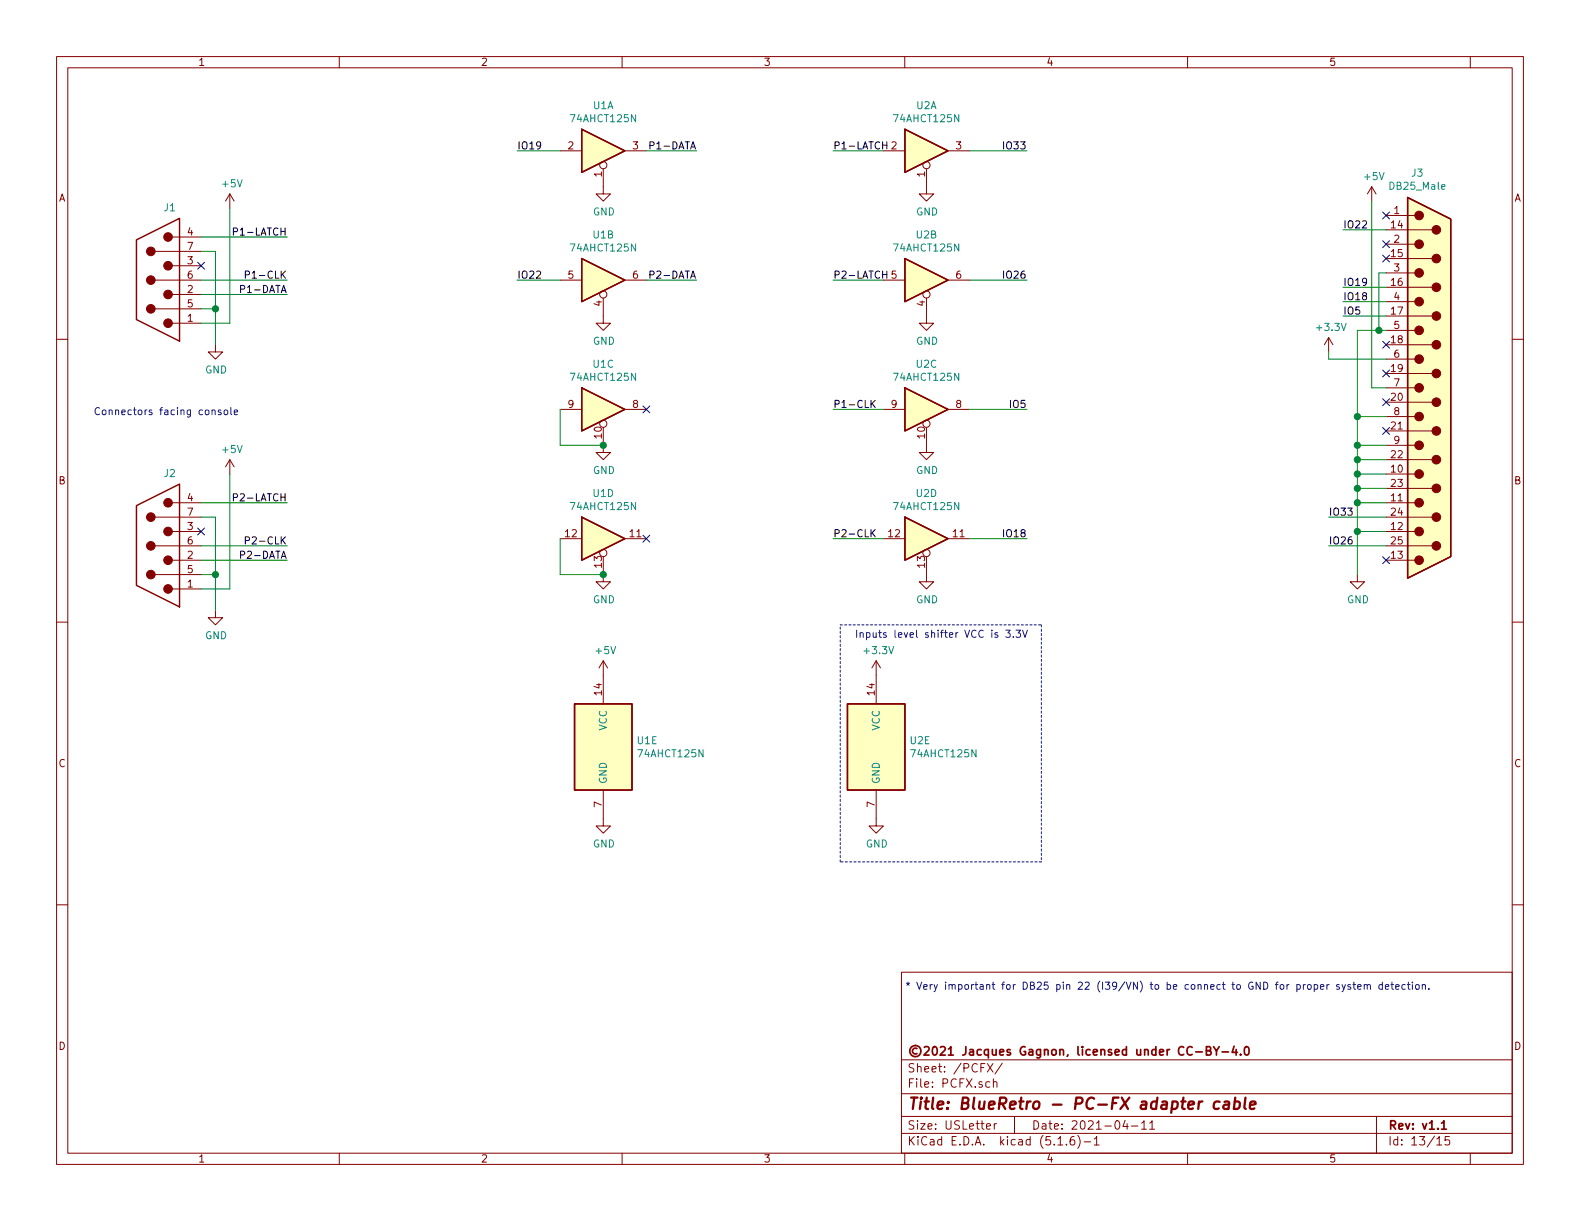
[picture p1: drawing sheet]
EESchema Schematic File Version 4
EELAYER 30 0
EELAYER END
$Descr USLetter 11000 8500
encoding utf-8
Sheet 13 15
Title "BlueRetro - PC-FX adapter cable"
Date "2021-04-11"
Rev "v1.1"
Comp "©2021 Jacques Gagnon, licensed under CC-BY-4.0"
Comment1 ""
Comment2 ""
Comment3 ""
Comment4 ""
$EndDescr
$Comp
L 74xx:74LS125 U?
U 1 1
P 4200 1050
AR Path="/5F127084/60699679" Ref="U?"  Part="1" 
AR Path="/5F1E85DD/60699679" Ref="U?"  Part="1" 
AR Path="/5F2C5C0D/60699679" Ref="U?"  Part="1" 
AR Path="/6066AE04/60699679" Ref="U1"  Part="1" 
F 0 "U1" H 4200 1367 50  0000 C CNN
F 1 "74AHCT125N" H 4200 1276 50  0000 C CNN
F 2 "" H 4200 1050 50  0001 C CNN
F 3 "http://www.ti.com/lit/gpn/sn74LS125" H 4200 1050 50  0001 C CNN
	1    4200 1050
	1    0    0    -1  
$EndComp
$Comp
L 74xx:74LS125 U?
U 2 1
P 4200 1950
AR Path="/5F127084/6069967F" Ref="U?"  Part="2" 
AR Path="/5F1E85DD/6069967F" Ref="U?"  Part="2" 
AR Path="/5F2C5C0D/6069967F" Ref="U?"  Part="2" 
AR Path="/6066AE04/6069967F" Ref="U1"  Part="2" 
F 0 "U1" H 4200 2267 50  0000 C CNN
F 1 "74AHCT125N" H 4200 2176 50  0000 C CNN
F 2 "" H 4200 1950 50  0001 C CNN
F 3 "http://www.ti.com/lit/gpn/sn74LS125" H 4200 1950 50  0001 C CNN
	2    4200 1950
	1    0    0    -1  
$EndComp
$Comp
L 74xx:74LS125 U?
U 3 1
P 4200 2850
AR Path="/5F127084/60699685" Ref="U?"  Part="3" 
AR Path="/5F1E85DD/60699685" Ref="U?"  Part="3" 
AR Path="/5F2C5C0D/60699685" Ref="U?"  Part="3" 
AR Path="/6066AE04/60699685" Ref="U1"  Part="3" 
F 0 "U1" H 4200 3167 50  0000 C CNN
F 1 "74AHCT125N" H 4200 3076 50  0000 C CNN
F 2 "" H 4200 2850 50  0001 C CNN
F 3 "http://www.ti.com/lit/gpn/sn74LS125" H 4200 2850 50  0001 C CNN
	3    4200 2850
	1    0    0    -1  
$EndComp
$Comp
L 74xx:74LS125 U?
U 4 1
P 4200 3750
AR Path="/5F127084/6069968B" Ref="U?"  Part="4" 
AR Path="/5F1E85DD/6069968B" Ref="U?"  Part="4" 
AR Path="/5F2C5C0D/6069968B" Ref="U?"  Part="4" 
AR Path="/6066AE04/6069968B" Ref="U1"  Part="4" 
F 0 "U1" H 4200 4067 50  0000 C CNN
F 1 "74AHCT125N" H 4200 3976 50  0000 C CNN
F 2 "" H 4200 3750 50  0001 C CNN
F 3 "http://www.ti.com/lit/gpn/sn74LS125" H 4200 3750 50  0001 C CNN
	4    4200 3750
	1    0    0    -1  
$EndComp
$Comp
L Connector:DB25_Male J?
U 1 1
P 9950 2700
AR Path="/5F127084/60699691" Ref="J?"  Part="1" 
AR Path="/5F1E85DD/60699691" Ref="J?"  Part="1" 
AR Path="/5F2C5C0D/60699691" Ref="J?"  Part="1" 
AR Path="/6066AE04/60699691" Ref="J3"  Part="1" 
F 0 "J3" H 9868 1208 50  0000 C CNN
F 1 "DB25_Male" H 9868 1299 50  0000 C CNN
F 2 "" H 9950 2700 50  0001 C CNN
F 3 " ~" H 9950 2700 50  0001 C CNN
	1    9950 2700
	1    0    0    1   
$EndComp
$Comp
L 74xx:74LS125 U?
U 1 1
P 6450 1050
AR Path="/5F127084/60699697" Ref="U?"  Part="1" 
AR Path="/5F1E85DD/60699697" Ref="U?"  Part="1" 
AR Path="/5F2C5C0D/60699697" Ref="U?"  Part="1" 
AR Path="/6066AE04/60699697" Ref="U2"  Part="1" 
F 0 "U2" H 6450 1367 50  0000 C CNN
F 1 "74AHCT125N" H 6450 1276 50  0000 C CNN
F 2 "" H 6450 1050 50  0001 C CNN
F 3 "http://www.ti.com/lit/gpn/sn74LS125" H 6450 1050 50  0001 C CNN
	1    6450 1050
	1    0    0    -1  
$EndComp
$Comp
L 74xx:74LS125 U?
U 2 1
P 6450 1950
AR Path="/5F127084/6069969D" Ref="U?"  Part="2" 
AR Path="/5F1E85DD/6069969D" Ref="U?"  Part="2" 
AR Path="/5F2C5C0D/6069969D" Ref="U?"  Part="2" 
AR Path="/6066AE04/6069969D" Ref="U2"  Part="2" 
F 0 "U2" H 6450 2267 50  0000 C CNN
F 1 "74AHCT125N" H 6450 2176 50  0000 C CNN
F 2 "" H 6450 1950 50  0001 C CNN
F 3 "http://www.ti.com/lit/gpn/sn74LS125" H 6450 1950 50  0001 C CNN
	2    6450 1950
	1    0    0    -1  
$EndComp
$Comp
L 74xx:74LS125 U?
U 3 1
P 6450 2850
AR Path="/5F127084/606996A3" Ref="U?"  Part="3" 
AR Path="/5F1E85DD/606996A3" Ref="U?"  Part="3" 
AR Path="/5F2C5C0D/606996A3" Ref="U?"  Part="3" 
AR Path="/6066AE04/606996A3" Ref="U2"  Part="3" 
F 0 "U2" H 6450 3167 50  0000 C CNN
F 1 "74AHCT125N" H 6450 3076 50  0000 C CNN
F 2 "" H 6450 2850 50  0001 C CNN
F 3 "http://www.ti.com/lit/gpn/sn74LS125" H 6450 2850 50  0001 C CNN
	3    6450 2850
	1    0    0    -1  
$EndComp
$Comp
L 74xx:74LS125 U?
U 4 1
P 6450 3750
AR Path="/5F127084/606996A9" Ref="U?"  Part="4" 
AR Path="/5F1E85DD/606996A9" Ref="U?"  Part="4" 
AR Path="/5F2C5C0D/606996A9" Ref="U?"  Part="4" 
AR Path="/6066AE04/606996A9" Ref="U2"  Part="4" 
F 0 "U2" H 6450 4067 50  0000 C CNN
F 1 "74AHCT125N" H 6450 3976 50  0000 C CNN
F 2 "" H 6450 3750 50  0001 C CNN
F 3 "http://www.ti.com/lit/gpn/sn74LS125" H 6450 3750 50  0001 C CNN
	4    6450 3750
	1    0    0    -1  
$EndComp
$Comp
L 74xx:74LS125 U?
U 5 1
P 6100 5200
AR Path="/5F127084/606996AF" Ref="U?"  Part="5" 
AR Path="/5F1E85DD/606996AF" Ref="U?"  Part="5" 
AR Path="/5F2C5C0D/606996AF" Ref="U?"  Part="5" 
AR Path="/6066AE04/606996AF" Ref="U2"  Part="5" 
F 0 "U2" H 6330 5246 50  0000 L CNN
F 1 "74AHCT125N" H 6330 5155 50  0000 L CNN
F 2 "" H 6100 5200 50  0001 C CNN
F 3 "http://www.ti.com/general/docs/suppproductinfo.tsp?distId=10&gotoUrl=http%3A%2F%2Fwww.ti.com%2Flit%2Fgpn%2Fsn74ahct125" H 6100 5200 50  0001 C CNN
	5    6100 5200
	1    0    0    -1  
$EndComp
$Comp
L 74xx:74LS125 U?
U 5 1
P 4200 5200
AR Path="/5F127084/606996B5" Ref="U?"  Part="5" 
AR Path="/5F1E85DD/606996B5" Ref="U?"  Part="5" 
AR Path="/5F2C5C0D/606996B5" Ref="U?"  Part="5" 
AR Path="/6066AE04/606996B5" Ref="U1"  Part="5" 
F 0 "U1" H 4430 5246 50  0000 L CNN
F 1 "74AHCT125N" H 4430 5155 50  0000 L CNN
F 2 "" H 4200 5200 50  0001 C CNN
F 3 "http://www.ti.com/general/docs/suppproductinfo.tsp?distId=10&gotoUrl=http%3A%2F%2Fwww.ti.com%2Flit%2Fgpn%2Fsn74ahct125" H 4200 5200 50  0001 C CNN
	5    4200 5200
	1    0    0    -1  
$EndComp
Wire Wire Line
	9350 2100 9650 2100
$Comp
L power:+5V #PWR?
U 1 1
P 9550 1400
AR Path="/5F127084/606996BE" Ref="#PWR?"  Part="1" 
AR Path="/5F1E85DD/606996BE" Ref="#PWR?"  Part="1" 
AR Path="/5F2C5C0D/606996BE" Ref="#PWR?"  Part="1" 
AR Path="/6066AE04/606996BE" Ref="#PWR?"  Part="1" 
F 0 "#PWR?" H 9550 1250 50  0001 C CNN
F 1 "+5V" H 9565 1573 50  0000 C CNN
F 2 "" H 9550 1400 50  0001 C CNN
F 3 "" H 9550 1400 50  0001 C CNN
	1    9550 1400
	1    0    0    -1  
$EndComp
$Comp
L power:GND #PWR?
U 1 1
P 9450 4000
AR Path="/5F127084/606996C4" Ref="#PWR?"  Part="1" 
AR Path="/5F1E85DD/606996C4" Ref="#PWR?"  Part="1" 
AR Path="/5F2C5C0D/606996C4" Ref="#PWR?"  Part="1" 
AR Path="/6066AE04/606996C4" Ref="#PWR?"  Part="1" 
F 0 "#PWR?" H 9450 3750 50  0001 C CNN
F 1 "GND" H 9455 3827 50  0000 C CNN
F 2 "" H 9450 4000 50  0001 C CNN
F 3 "" H 9450 4000 50  0001 C CNN
	1    9450 4000
	1    0    0    -1  
$EndComp
Wire Wire Line
	9650 2300 9600 2300
Wire Wire Line
	9650 3100 9450 3100
Wire Wire Line
	9550 2700 9650 2700
$Comp
L power:+3.3V #PWR?
U 1 1
P 9250 2450
AR Path="/5F127084/606996CE" Ref="#PWR?"  Part="1" 
AR Path="/5F1E85DD/606996CE" Ref="#PWR?"  Part="1" 
AR Path="/5F2C5C0D/606996CE" Ref="#PWR?"  Part="1" 
AR Path="/6066AE04/606996CE" Ref="#PWR?"  Part="1" 
F 0 "#PWR?" H 9250 2300 50  0001 C CNN
F 1 "+3.3V" H 9265 2623 50  0000 C CNN
F 2 "" H 9250 2450 50  0001 C CNN
F 3 "" H 9250 2450 50  0001 C CNN
	1    9250 2450
	1    0    0    -1  
$EndComp
$Comp
L power:GND #PWR?
U 1 1
P 6450 4000
AR Path="/5F127084/606996D4" Ref="#PWR?"  Part="1" 
AR Path="/5F1E85DD/606996D4" Ref="#PWR?"  Part="1" 
AR Path="/5F2C5C0D/606996D4" Ref="#PWR?"  Part="1" 
AR Path="/6066AE04/606996D4" Ref="#PWR?"  Part="1" 
F 0 "#PWR?" H 6450 3750 50  0001 C CNN
F 1 "GND" H 6455 3827 50  0000 C CNN
F 2 "" H 6450 4000 50  0001 C CNN
F 3 "" H 6450 4000 50  0001 C CNN
	1    6450 4000
	1    0    0    -1  
$EndComp
$Comp
L power:GND #PWR?
U 1 1
P 6450 3100
AR Path="/5F127084/606996DA" Ref="#PWR?"  Part="1" 
AR Path="/5F1E85DD/606996DA" Ref="#PWR?"  Part="1" 
AR Path="/5F2C5C0D/606996DA" Ref="#PWR?"  Part="1" 
AR Path="/6066AE04/606996DA" Ref="#PWR?"  Part="1" 
F 0 "#PWR?" H 6450 2850 50  0001 C CNN
F 1 "GND" H 6455 2927 50  0000 C CNN
F 2 "" H 6450 3100 50  0001 C CNN
F 3 "" H 6450 3100 50  0001 C CNN
	1    6450 3100
	1    0    0    -1  
$EndComp
$Comp
L power:GND #PWR?
U 1 1
P 6450 1300
AR Path="/5F127084/606996E0" Ref="#PWR?"  Part="1" 
AR Path="/5F1E85DD/606996E0" Ref="#PWR?"  Part="1" 
AR Path="/5F2C5C0D/606996E0" Ref="#PWR?"  Part="1" 
AR Path="/6066AE04/606996E0" Ref="#PWR?"  Part="1" 
F 0 "#PWR?" H 6450 1050 50  0001 C CNN
F 1 "GND" H 6455 1127 50  0000 C CNN
F 2 "" H 6450 1300 50  0001 C CNN
F 3 "" H 6450 1300 50  0001 C CNN
	1    6450 1300
	1    0    0    -1  
$EndComp
$Comp
L power:GND #PWR?
U 1 1
P 6450 2200
AR Path="/5F127084/606996E6" Ref="#PWR?"  Part="1" 
AR Path="/5F1E85DD/606996E6" Ref="#PWR?"  Part="1" 
AR Path="/5F2C5C0D/606996E6" Ref="#PWR?"  Part="1" 
AR Path="/6066AE04/606996E6" Ref="#PWR?"  Part="1" 
F 0 "#PWR?" H 6450 1950 50  0001 C CNN
F 1 "GND" H 6455 2027 50  0000 C CNN
F 2 "" H 6450 2200 50  0001 C CNN
F 3 "" H 6450 2200 50  0001 C CNN
	1    6450 2200
	1    0    0    -1  
$EndComp
$Comp
L power:GND #PWR?
U 1 1
P 4200 2200
AR Path="/5F127084/606996EC" Ref="#PWR?"  Part="1" 
AR Path="/5F1E85DD/606996EC" Ref="#PWR?"  Part="1" 
AR Path="/5F2C5C0D/606996EC" Ref="#PWR?"  Part="1" 
AR Path="/6066AE04/606996EC" Ref="#PWR?"  Part="1" 
F 0 "#PWR?" H 4200 1950 50  0001 C CNN
F 1 "GND" H 4205 2027 50  0000 C CNN
F 2 "" H 4200 2200 50  0001 C CNN
F 3 "" H 4200 2200 50  0001 C CNN
	1    4200 2200
	1    0    0    -1  
$EndComp
$Comp
L power:GND #PWR?
U 1 1
P 4200 4000
AR Path="/5F127084/606996F2" Ref="#PWR?"  Part="1" 
AR Path="/5F1E85DD/606996F2" Ref="#PWR?"  Part="1" 
AR Path="/5F2C5C0D/606996F2" Ref="#PWR?"  Part="1" 
AR Path="/6066AE04/606996F2" Ref="#PWR?"  Part="1" 
F 0 "#PWR?" H 4200 3750 50  0001 C CNN
F 1 "GND" H 4205 3827 50  0000 C CNN
F 2 "" H 4200 4000 50  0001 C CNN
F 3 "" H 4200 4000 50  0001 C CNN
	1    4200 4000
	1    0    0    -1  
$EndComp
$Comp
L power:GND #PWR?
U 1 1
P 4200 1300
AR Path="/5F127084/606996F8" Ref="#PWR?"  Part="1" 
AR Path="/5F1E85DD/606996F8" Ref="#PWR?"  Part="1" 
AR Path="/5F2C5C0D/606996F8" Ref="#PWR?"  Part="1" 
AR Path="/6066AE04/606996F8" Ref="#PWR?"  Part="1" 
F 0 "#PWR?" H 4200 1050 50  0001 C CNN
F 1 "GND" H 4205 1127 50  0000 C CNN
F 2 "" H 4200 1300 50  0001 C CNN
F 3 "" H 4200 1300 50  0001 C CNN
	1    4200 1300
	1    0    0    -1  
$EndComp
$Comp
L power:GND #PWR?
U 1 1
P 4200 3100
AR Path="/5F127084/606996FE" Ref="#PWR?"  Part="1" 
AR Path="/5F1E85DD/606996FE" Ref="#PWR?"  Part="1" 
AR Path="/5F2C5C0D/606996FE" Ref="#PWR?"  Part="1" 
AR Path="/6066AE04/606996FE" Ref="#PWR?"  Part="1" 
F 0 "#PWR?" H 4200 2850 50  0001 C CNN
F 1 "GND" H 4205 2927 50  0000 C CNN
F 2 "" H 4200 3100 50  0001 C CNN
F 3 "" H 4200 3100 50  0001 C CNN
	1    4200 3100
	1    0    0    -1  
$EndComp
$Comp
L power:GND #PWR?
U 1 1
P 6100 5700
AR Path="/5F127084/60699704" Ref="#PWR?"  Part="1" 
AR Path="/5F1E85DD/60699704" Ref="#PWR?"  Part="1" 
AR Path="/5F2C5C0D/60699704" Ref="#PWR?"  Part="1" 
AR Path="/6066AE04/60699704" Ref="#PWR?"  Part="1" 
F 0 "#PWR?" H 6100 5450 50  0001 C CNN
F 1 "GND" H 6105 5527 50  0000 C CNN
F 2 "" H 6100 5700 50  0001 C CNN
F 3 "" H 6100 5700 50  0001 C CNN
	1    6100 5700
	1    0    0    -1  
$EndComp
$Comp
L power:GND #PWR?
U 1 1
P 4200 5700
AR Path="/5F127084/6069970A" Ref="#PWR?"  Part="1" 
AR Path="/5F1E85DD/6069970A" Ref="#PWR?"  Part="1" 
AR Path="/5F2C5C0D/6069970A" Ref="#PWR?"  Part="1" 
AR Path="/6066AE04/6069970A" Ref="#PWR?"  Part="1" 
F 0 "#PWR?" H 4200 5450 50  0001 C CNN
F 1 "GND" H 4205 5527 50  0000 C CNN
F 2 "" H 4200 5700 50  0001 C CNN
F 3 "" H 4200 5700 50  0001 C CNN
	1    4200 5700
	1    0    0    -1  
$EndComp
$Comp
L power:+3.3V #PWR?
U 1 1
P 6100 4700
AR Path="/5F127084/60699710" Ref="#PWR?"  Part="1" 
AR Path="/5F1E85DD/60699710" Ref="#PWR?"  Part="1" 
AR Path="/5F2C5C0D/60699710" Ref="#PWR?"  Part="1" 
AR Path="/6066AE04/60699710" Ref="#PWR?"  Part="1" 
F 0 "#PWR?" H 6100 4550 50  0001 C CNN
F 1 "+3.3V" H 6115 4873 50  0000 C CNN
F 2 "" H 6100 4700 50  0001 C CNN
F 3 "" H 6100 4700 50  0001 C CNN
	1    6100 4700
	1    0    0    -1  
$EndComp
$Comp
L power:+5V #PWR?
U 1 1
P 4200 4700
AR Path="/5F127084/60699716" Ref="#PWR?"  Part="1" 
AR Path="/5F1E85DD/60699716" Ref="#PWR?"  Part="1" 
AR Path="/5F2C5C0D/60699716" Ref="#PWR?"  Part="1" 
AR Path="/6066AE04/60699716" Ref="#PWR?"  Part="1" 
F 0 "#PWR?" H 4200 4550 50  0001 C CNN
F 1 "+5V" H 4215 4873 50  0000 C CNN
F 2 "" H 4200 4700 50  0001 C CNN
F 3 "" H 4200 4700 50  0001 C CNN
	1    4200 4700
	1    0    0    -1  
$EndComp
Text Notes 5950 4450 0    50   ~ 0
Inputs level shifter VCC is 3.3V
Wire Wire Line
	3900 1050 3600 1050
Wire Wire Line
	3900 1950 3600 1950
Wire Wire Line
	4500 1050 4850 1050
Wire Wire Line
	4500 1950 4850 1950
Wire Wire Line
	6150 1050 5800 1050
Wire Wire Line
	6150 1950 5800 1950
Wire Wire Line
	6150 2850 5800 2850
Wire Wire Line
	6750 2850 7150 2850
Wire Wire Line
	6750 1950 7150 1950
Wire Wire Line
	6750 1050 7150 1050
Text Label 7150 1950 2    50   ~ 0
IO26
Text Label 7150 2850 2    50   ~ 0
IO5
$Comp
L power:GND #PWR?
U 1 1
P 1500 2400
AR Path="/5F127084/60699739" Ref="#PWR?"  Part="1" 
AR Path="/5F1E85DD/60699739" Ref="#PWR?"  Part="1" 
AR Path="/5F2C5C0D/60699739" Ref="#PWR?"  Part="1" 
AR Path="/6066AE04/60699739" Ref="#PWR?"  Part="1" 
F 0 "#PWR?" H 1500 2150 50  0001 C CNN
F 1 "GND" H 1505 2227 50  0000 C CNN
F 2 "" H 1500 2400 50  0001 C CNN
F 3 "" H 1500 2400 50  0001 C CNN
	1    1500 2400
	1    0    0    -1  
$EndComp
$Comp
L power:+5V #PWR?
U 1 1
P 1600 1450
AR Path="/5F127084/6069974B" Ref="#PWR?"  Part="1" 
AR Path="/5F1E85DD/6069974B" Ref="#PWR?"  Part="1" 
AR Path="/5F2C5C0D/6069974B" Ref="#PWR?"  Part="1" 
AR Path="/6066AE04/6069974B" Ref="#PWR?"  Part="1" 
F 0 "#PWR?" H 1600 1300 50  0001 C CNN
F 1 "+5V" H 1615 1623 50  0000 C CNN
F 2 "" H 1600 1450 50  0001 C CNN
F 3 "" H 1600 1450 50  0001 C CNN
	1    1600 1450
	1    0    0    -1  
$EndComp
Text Label 9350 2000 0    50   ~ 0
IO19
Text Label 9350 1600 0    50   ~ 0
IO22
Wire Wire Line
	9650 2200 9350 2200
Wire Wire Line
	9250 2500 9250 2450
Wire Wire Line
	9250 2500 9650 2500
Text Label 9350 2200 0    50   ~ 0
IO5
Text Label 9350 2100 0    50   ~ 0
IO18
Text Label 3600 1050 0    50   ~ 0
IO19
Text Label 3600 1950 0    50   ~ 0
IO22
Text Label 5800 1050 0    50   ~ 0
P1-LATCH
Text Label 5800 1950 0    50   ~ 0
P2-LATCH
Text Label 5800 2850 0    50   ~ 0
P1-CLK
Text Label 4850 1050 2    50   ~ 0
P1-DATA
Text Label 4850 1950 2    50   ~ 0
P2-DATA
Text Label 7150 1050 2    50   ~ 0
IO33
Wire Notes Line
	5850 6000 5850 4350
Wire Wire Line
	9450 2300 9450 2900
Text Label 9250 3800 0    50   ~ 0
IO26
Connection ~ 9450 3100
Wire Wire Line
	9650 2900 9450 2900
Connection ~ 9450 2900
Wire Wire Line
	9450 2900 9450 3100
Wire Wire Line
	9650 3200 9450 3200
Connection ~ 9450 3200
Wire Wire Line
	9450 3200 9450 3100
Wire Wire Line
	9650 2000 9350 2000
Wire Wire Line
	9650 1600 9350 1600
Wire Wire Line
	9650 3800 9250 3800
NoConn ~ 9650 3900
NoConn ~ 9650 1700
NoConn ~ 9650 1800
NoConn ~ 9650 2400
NoConn ~ 9650 2600
NoConn ~ 9650 2800
NoConn ~ 9650 3000
Wire Wire Line
	9650 3300 9450 3300
Connection ~ 9450 3300
Wire Wire Line
	9450 3300 9450 3200
Wire Wire Line
	9650 3400 9450 3400
Connection ~ 9450 3400
Wire Wire Line
	9450 3400 9450 3300
Text Notes 6300 6900 0    50   ~ 0
* Very important for DB25 pin 22 (I39/VN) to be connect to GND for proper system detection.
Wire Notes Line
	5850 4350 7250 4350
Wire Notes Line
	7250 4350 7250 6000
Wire Notes Line
	7250 6000 5850 6000
Wire Wire Line
	6150 3750 5800 3750
Wire Wire Line
	6750 3750 7150 3750
Text Label 5800 3750 0    50   ~ 0
P2-CLK
Text Label 7150 3750 2    50   ~ 0
IO18
NoConn ~ 4500 2850
NoConn ~ 4500 3750
Wire Wire Line
	4200 3100 3900 3100
Wire Wire Line
	3900 3100 3900 2850
Connection ~ 4200 3100
Wire Wire Line
	4200 4000 3900 4000
Wire Wire Line
	3900 4000 3900 3750
Connection ~ 4200 4000
$Comp
L Connector_Gaming:PCFX J1
U 1 1
P 1100 1850
F 0 "J1" H 1018 2256 50  0000 C CNN
F 1 "PCFX" H 1018 2256 50  0001 C CNN
F 2 "" H 1100 1850 50  0001 C CNN
F 3 " ~" H 1100 1850 50  0001 C CNN
	1    1100 1850
	-1   0    0    -1  
$EndComp
$Comp
L Connector_Gaming:PCFX J2
U 1 1
P 1100 3700
F 0 "J2" H 1018 4106 50  0000 C CNN
F 1 "PCFX" H 1018 4106 50  0001 C CNN
F 2 "" H 1100 3700 50  0001 C CNN
F 3 " ~" H 1100 3700 50  0001 C CNN
	1    1100 3700
	-1   0    0    -1  
$EndComp
Wire Wire Line
	9450 3400 9450 3500
Wire Wire Line
	9250 3600 9650 3600
Text Label 9250 3600 0    50   ~ 0
IO33
Wire Wire Line
	9650 3500 9450 3500
Connection ~ 9450 3500
Wire Wire Line
	9450 3500 9450 3700
Wire Wire Line
	9650 3700 9450 3700
Connection ~ 9450 3700
Wire Wire Line
	9450 3700 9450 4000
NoConn ~ 9650 1500
Text Notes 650  2900 0    50   ~ 0
Connectors facing console
Wire Wire Line
	1400 2150 1500 2150
Wire Wire Line
	1500 2150 1500 2400
Wire Wire Line
	1400 1750 1500 1750
Wire Wire Line
	1500 1750 1500 2150
Connection ~ 1500 2150
Wire Wire Line
	1400 2250 1600 2250
Wire Wire Line
	1600 1450 1600 2250
$Comp
L power:GND #PWR?
U 1 1
P 1500 4250
AR Path="/5F127084/606D7EAA" Ref="#PWR?"  Part="1" 
AR Path="/5F1E85DD/606D7EAA" Ref="#PWR?"  Part="1" 
AR Path="/5F2C5C0D/606D7EAA" Ref="#PWR?"  Part="1" 
AR Path="/6066AE04/606D7EAA" Ref="#PWR?"  Part="1" 
F 0 "#PWR?" H 1500 4000 50  0001 C CNN
F 1 "GND" H 1505 4077 50  0000 C CNN
F 2 "" H 1500 4250 50  0001 C CNN
F 3 "" H 1500 4250 50  0001 C CNN
	1    1500 4250
	1    0    0    -1  
$EndComp
$Comp
L power:+5V #PWR?
U 1 1
P 1600 3300
AR Path="/5F127084/606D7EB0" Ref="#PWR?"  Part="1" 
AR Path="/5F1E85DD/606D7EB0" Ref="#PWR?"  Part="1" 
AR Path="/5F2C5C0D/606D7EB0" Ref="#PWR?"  Part="1" 
AR Path="/6066AE04/606D7EB0" Ref="#PWR?"  Part="1" 
F 0 "#PWR?" H 1600 3150 50  0001 C CNN
F 1 "+5V" H 1615 3473 50  0000 C CNN
F 2 "" H 1600 3300 50  0001 C CNN
F 3 "" H 1600 3300 50  0001 C CNN
	1    1600 3300
	1    0    0    -1  
$EndComp
Wire Wire Line
	1400 4000 1500 4000
Wire Wire Line
	1500 4000 1500 4250
Wire Wire Line
	1400 3600 1500 3600
Wire Wire Line
	1500 3600 1500 4000
Connection ~ 1500 4000
Wire Wire Line
	1400 4100 1600 4100
Wire Wire Line
	1600 3300 1600 4100
Wire Wire Line
	1400 1650 2000 1650
Wire Wire Line
	1400 1950 2000 1950
Wire Wire Line
	1400 2050 2000 2050
Wire Wire Line
	1400 3500 2000 3500
Wire Wire Line
	1400 3800 2000 3800
Wire Wire Line
	1400 3900 2000 3900
NoConn ~ 1400 1850
NoConn ~ 1400 3700
Text Label 2000 2050 2    50   ~ 0
P1-DATA
Text Label 2000 3900 2    50   ~ 0
P2-DATA
Text Label 2000 1650 2    50   ~ 0
P1-LATCH
Text Label 2000 3500 2    50   ~ 0
P2-LATCH
Text Label 2000 1950 2    50   ~ 0
P1-CLK
Text Label 2000 3800 2    50   ~ 0
P2-CLK
Wire Wire Line
	9550 1400 9550 2700
Wire Wire Line
	9650 1900 9600 1900
Wire Wire Line
	9600 1900 9600 2300
Connection ~ 9600 2300
Wire Wire Line
	9600 2300 9450 2300
$EndSCHEMATC
